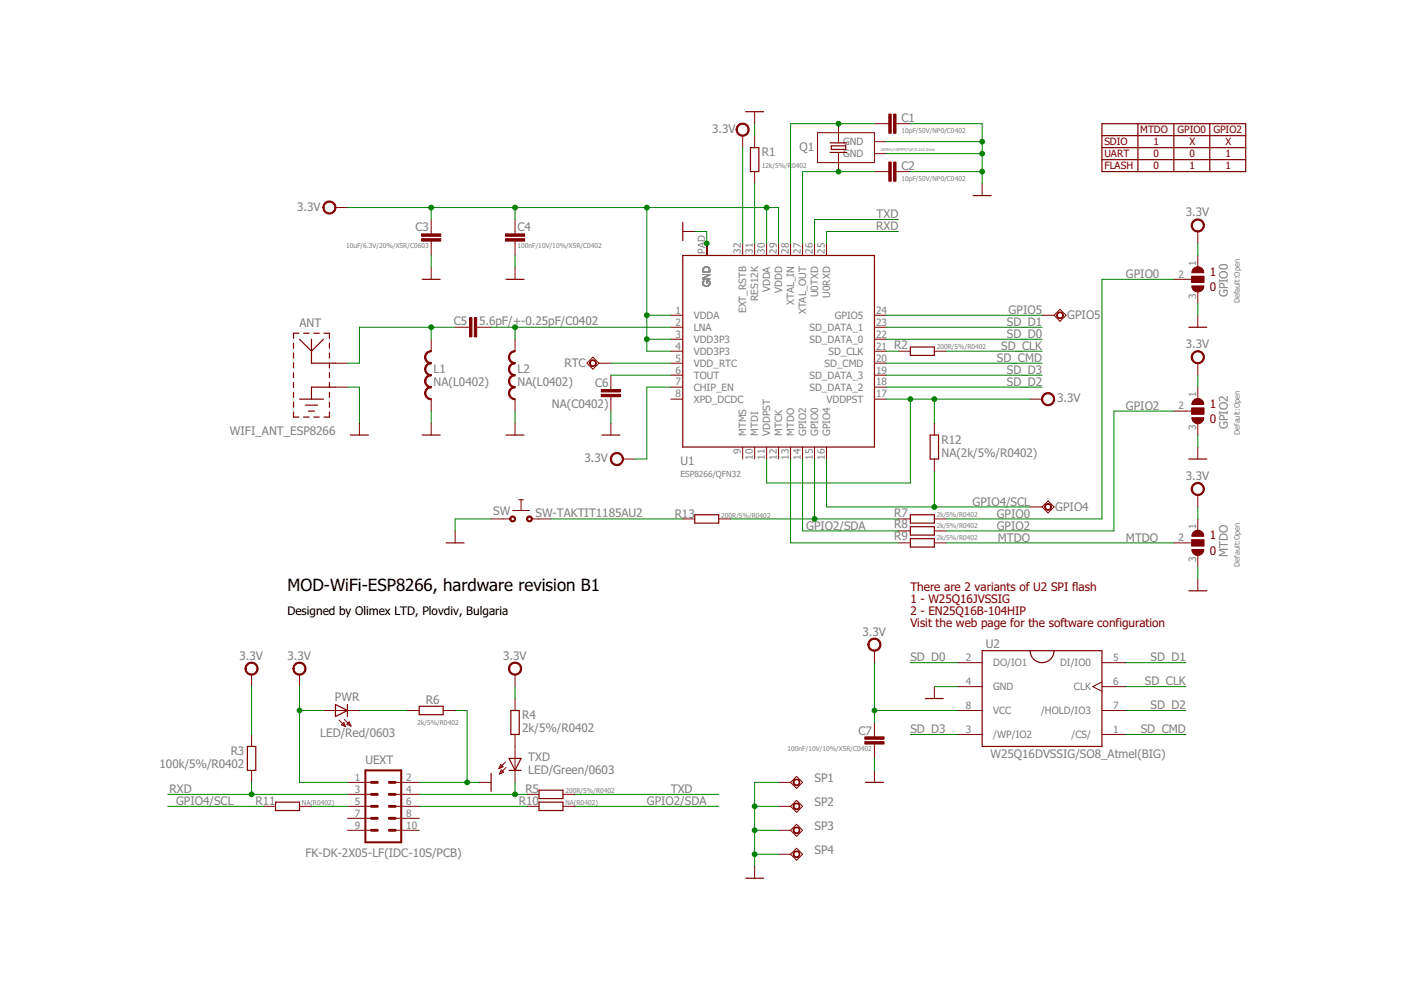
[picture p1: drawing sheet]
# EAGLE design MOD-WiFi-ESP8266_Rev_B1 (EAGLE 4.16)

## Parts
ANT  WIFI_ANT_ESP8266  [ESP8266_ANT]
C1  10pF/50V/NP0/C0402  C-EUC0402_TI  [C0402_TI]
C2  10pF/50V/NP0/C0402  C-EUC0402_TI  [C0402_TI]
C3  10uF/6.3V/20%/X5R/C0603  C-EUC0603_DWS  [C0603_DWS]
C4  100nF/10V/10%/X5R/C0402  C-EUC0402_TI  [C0402_TI]
C5  5.6pF/+-0.25pF/C0402  C-EUC0402_TI  [C0402_TI]
C6  NA(C0402)  C-EUC0402_TI  [C0402_TI]
C7  100nF/10V/10%/X5R/C0402  C-EUC0402_TI  [C0402_TI]
GPIO0  Default:Open  SJ2W4  [SJ_2_SMALLER]
GPIO2  Default:Open  SJ2W4  [SJ_2_SMALLER]
GPIO4  TESTPAD32/56  [TESTPAD32/56]
GPIO5  TESTPAD32/56  [TESTPAD32/56]
L1  NA(L0402)  L-USL0402_TI  [L0402_TI]
L2  NA(L0402)  L-USL0402_TI  [L0402_TI]
MTDO  Default:Open  SJ2W4  [SJ_2_SMALLER]
PWR  LED/Red/0603  LEDLED-0603_TEST  [LED-0603_TEST]
Q1  26MHz/10PPM/7pF/3.2x2.5mm  SMALL_SMD_CRYSTAL_1  [NX3225SA]
R1  12k/5%/R0402  R-EU_R0402_TI  [R0402_TI]
R2  200R/5%/R0402  R-EU_R0402_TI  [R0402_TI]
R3  100k/5%/R0402  R-EU_R0402_TI  [R0402_TI]
R4  2k/5%/R0402  R-EU_R0402_TI  [R0402_TI]
R5  200R/5%/R0402  R-EU_R0402_TI  [R0402_TI]
R6  2k/5%/R0402  R-EU_R0402_TI  [R0402_TI]
R7  2k/5%/R0402  R-EU_R0402_TI  [R0402_TI]
R8  2k/5%/R0402  R-EU_R0402_TI  [R0402_TI]
R9  2k/5%/R0402  R-EU_R0402_TI  [R0402_TI]
R10  NA(R0402)  R-EU_R0402_TI  [R0402_TI]
R11  NA(R0402)  R-EU_R0402_TI  [R0402_TI]
R12  NA(2k/5%/R0402)  R-EU_R0402_TI  [R0402_TI]
R13  200R/5%/R0402  R-EU_R0402_TI  [R0402_TI]
RTC  TESTPAD32/56  [TESTPAD32/56]
SP1  TESTPAD120X40  [SMD120X40]
SP2  TESTPAD120X40  [SMD120X40]
SP3  TESTPAD120X40  [SMD120X40]
SP4  TESTPAD120X40  [SMD120X40]
SW  SW-TAKTIT1185AU2  [IT1185AU2]
TXD  LED/Green/0603  LEDLED-0603_TEST  [LED-0603_TEST]
U1  ESP8266/QFN32  ESP8266  [QFN32_PAD]
U2  W25Q16DVSSIG/SO8_Atmel(BIG)  W25Q16BVSSIG  [SO8_ATMEL_FLASH]
U$1  FIDUCIAL  [FIDUCIAL-1X3]
U$2  FIDUCIAL  [FIDUCIAL-1X3]
UEXT  FK-DK-2X05-LF(IDC-10S/PCB)  ML10SMD_1  [ML10L_PADS_FEMAIL]

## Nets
GND: ANT.GND C1.1 C2.1 C3.2 C4.2 C6.2 C7.2 GPIO0.3 GPIO2.3 L1.1 L2.1 MTDO.3 Q1.NC_1(GND) Q1.NC_2(GND) R1.2 R6.1 SP1.1(PP) SP2.1(PP) SP3.1(PP) SP4.1(PP) SW.1 U1.P$1(GND) U1.P$2(GND) U1.P$3(GND) U1.P$4(GND) U1.P$5(GND) U1.P$6(GND) U1.P$7(GND) U1.P$8(GND) U1.P$9(GND) U1.PAD(GND) U2.4(GND) UEXT.2
GPIO0: GPIO0.2 R7.1
GPIO2: GPIO2.2 R8.1
GPIO2/SDA: R8.2 R10.1 U1.14(GPIO2)
GPIO4/SCL: GPIO4.P$1(PP) R11.2 R12.1 U1.16(GPIO4)
GPIO5: GPIO5.P$1(PP) U1.24(GPIO5)
MTDO: MTDO.2 R9.1
N$1: R5.2 TXD.C UEXT.4
N$2: R4.1 TXD.A
N$3: PWR.C R6.2
N$4: R7.2 R13.1 U1.15(GPIO0)
N$5: RTC.P$1(PP) U1.5(VDD_RTC)
N$6: R9.2 U1.13(MTDO)
N$7: R10.2 UEXT.6
N$8: R13.2 SW.2
N$9: R11.1 UEXT.5
N$12: C5.2 L2.2 U1.2(LNA)
N$14: ANT.ANT C5.1 L1.2
N$18: C6.1 U1.6(TOUT)
N$21: C2.2 Q1.2 U1.27(XTAL_OUT)
N$22: R1.1 U1.31(RES12K)
N$23: C1.2 Q1.1 U1.28(XTAL_IN)
N$27: R2.2 U1.21(SD_CLK)
RXD: R3.1 U1.25(U0RXD) UEXT.3
SD_CLK: R2.1 U2.6(CLK)
SD_CMD: U1.20(SD_CMD) U2.1(/CS/)
SD_D0: U1.22(SD_DATA_0) U2.2(DO/IO1)
SD_D1: U1.23(SD_DATA_1) U2.5(DI/IO0)
SD_D2: U1.18(SD_DATA_2) U2.7(/HOLD/IO3)
SD_D3: U1.19(SD_DATA_3) U2.3(/WP/IO2)
TXD: R5.1 U1.26(U0TXD)
VCC: C3.1 C4.1 C7.1 GPIO0.1 GPIO2.1 MTDO.1 PWR.A R3.2 R4.2 R12.2 U1.1(VDDA) U1.3(VDD3P3) U1.4(VDD3P3) U1.7(CHIP_EN) U1.11(VDDPST) U1.17(VDDPST) U1.29(VDDD) U1.30(VDDA) U1.32(EXT_RSTB) U2.8(VCC) UEXT.1 ; supply symbol labelled 3.3V
Unconnected: U1.8(XPD_DCDC) U1.9(MTMS) U1.10(MTDI) U1.12(MTCK) UEXT.7 UEXT.8 UEXT.9 UEXT.10

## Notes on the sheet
- MTDO | GPIO0 | GPIO2
- SDIO | 1 | X | X
- UART | 0 | 0 | 1
- FLASH | 0 | 1 | 1
- 1
- 0
- 1
- 0
- 1
- 0
- There are 2 variants of U2 SPI flash
- 1 - W25Q16JVSSIG
- 2 - EN25Q16B-104HIP
- Visit the web page for the software configuration
